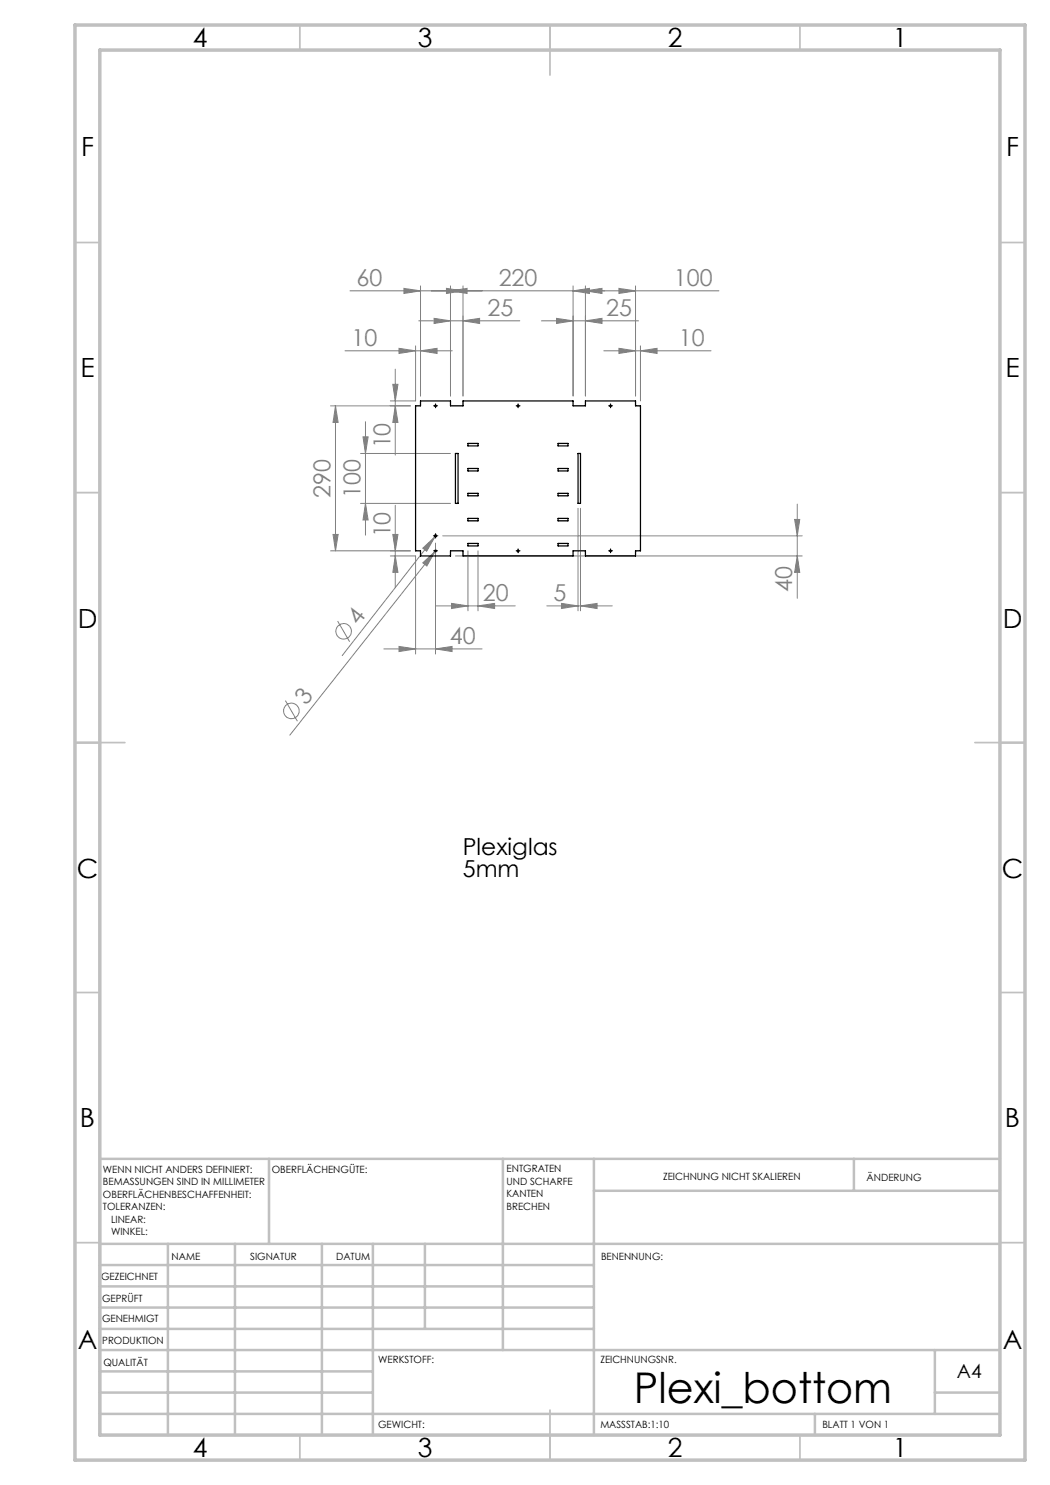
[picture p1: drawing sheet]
<svg xmlns="http://www.w3.org/2000/svg" width="210mm" height="297mm" viewBox="0 0 210 297" stroke-linecap="round" stroke-linejoin="round" font-family="sans-serif">
<g fill="none" stroke="#808080" stroke-width=".2">
<path d="M70 58.2h73.8M80.8 57.7l3.3 .5-3.3 .5zM84.1 57.2v22M89.3 57.7l3.3 .5-3.3 .5zM90.1 58.2l3.3-.5v1zM90.1 57.2v22M92.6 57.2v22M114.6 58.2l3.3-.5v1zM114.6 57.2v22M117.1 58.2l3.3-.5v1zM117.1 57.2v22M123.8 57.7l3.3 .5-3.3 .5z"/>
<path d="M127.1 57.2v22M69 70.2h21.5M78.6 76.9h1l-.5 3.3zM79.1 73.8v17.2M79.8 69.7l3.3 .5-3.3 .5zM83.1 69.2v11h-5M83.7 64.2h20.3M84.1 70.2l3.3-.5v1zM86.8 63.7l3.3 .5-3.3 .5zM92.6 64.2l3.3-.5v1zM108.3 64.2h19.4M111.3 63.7l3.3 .5-3.3 .5z"/>
<path d="M117.1 64.2l3.3-.5v1zM120.8 70.2h21.4M123.8 69.7l3.3 .5-3.3 .5zM128.1 70.2l3.3-.5v1zM128.1 69.2v11M66.1 81.2h16M67.1 81.2l.5 3.3h-1zM67.1 81.2v29M72.1 90.7h18M72.6 87.4h1l-.5 3.3zM73.1 84.3v22.7M79.1 81.2l.5 3.3h-1z"/>
<path d="M66.6 106.9h1l-.5 3.3zM72.1 100.7h18M73.1 100.7l.5 3.3h-1zM78.1 111.2h5v19.6M78.6 106.9h1l-.5 3.3zM79.1 111.2l.5 3.3h-1zM79.1 101.1v16.4M82.1 110.2h-16M84.6 112.6l2.4-2.3-1.6 2.9zM84.6 109.6l2.4-2.3-1.7 2.9zM87 110.3l-29 36.7M87 107.3l-18.6 23.8"/>
<path d="M87.1 108.6v22.2M87.2 110.1l-.2 .2M87.2 107l-.2 .3M88.5 107.2h71.9M91.1 111.2h69.3M93.6 110.2v12M95.6 110.2v12M115.6 101.7v20.5M116.1 101.7v20.5M158.9 103.9h1l-.4 3.3zM159.5 111.2l.4 3.3h-1zM159.5 100.8v18.9"/>
<path d="M67.5 124.2l2.4 4.1M76.8 129.8h19.6M79.8 129.3l3.3 .5-3.3 .5zM87.1 129.8l3.3-.5v1zM87.2 121.2h15.8M90.3 120.7l3.3 .5-3.3 .5zM95.6 121.2l3.3-.5v1zM109.4 121.2h13M112.3 120.7l3.3 .5-3.3 .5zM116.1 121.2l3.3-.5v1zM57.1 140.1l2.4 4.1"/>
<circle cx="68.7" cy="126.3" r="1.56"/>
<circle cx="58.3" cy="142.2" r="1.56"/>
</g>
<g fill="none" stroke="#000" stroke-width=".2" stroke-dasharray="15.2 1.3 1.3 1.3">
<path d="M86.9 81.2h-.2M87.1 80.9v-.1M87.1 81.4v.2M87.4 81.2h.1M103.4 81.2h-.2M103.6 80.9v-.1M103.6 81.4v.2M103.9 81.2h.1M121.9 81.2h-.2M122.1 80.9v-.1M122.1 81.4v.2M122.4 81.2h.1"/>
<path d="M86.9 110.2h-.2M86.9 107.2h-.2M87.1 109.9v-.1M87.1 110.4v.2M87.1 106.9v-.2M87.1 107.4v.2M87.4 110.2h.1M87.4 107.2h.2M103.4 110.2h-.2M103.6 109.9v-.1M103.6 110.4v.2M103.9 110.2h.1"/>
<path d="M121.9 110.2h-.2M122.1 109.9v-.1M122.1 110.4v.2M122.4 110.2h.1"/>
</g>
<g fill="none" stroke="#000" stroke-width=".2">
<path d="M86.9 81.2h.4M87.1 80.9v.5M103.4 81.2h.5M103.6 80.9v.5M121.8 81.2h.5M122.1 80.9v.5M86.9 110.2h.4M86.9 107.2h.4M87.1 106.9v.5M87.1 109.9v.5M103.4 110.2h.5M103.6 109.9v.5"/>
<path d="M121.8 110.2h.5M122.1 109.9v.5"/>
</g>
<g fill="none" stroke="#c0c0c0" stroke-width=".35">
<path d="M60 5v5M110 5v10M160 5v5M15 48.5h5M200 48.5h5M15 98.5h5M200 98.5h5M15 148.5h10M195 148.5h10M15 198.5h5M200 198.5h5M15 248.5h5"/>
<path d="M200 248.5h5M60 287v5M110 282v10M160 287v5"/>
</g>
<g fill="none" stroke="#c0c0c0" stroke-width=".5">
<path d="M53.8 231.8v17M100.6 231.8v38.2M118.8 231.8v55.2M118.8 238.2h81.2M170.8 231.8v6.4M200 231.8h-180v55.2M20 248.8h180M20 257.3h98.8M20 253h98.8M33.6 248.8v38.2M47 248.8v38.2M64.4 248.8v38.2"/>
<path d="M74.6 248.8v38.2M85 248.8v17M20 265.8h98.8M20 261.5h98.8M20 278.5h54.6M20 274.3h54.6M20 270h180M187 278.5h13M187 270v12.8M20 282.8h180M163 282.8v4.2"/>
</g>
<path d="M15 5h190v287h-190zM20 10h180v277h-180z" fill="none" stroke="#c0c0c0" stroke-width=".7"/>
<g fill="#808080">
<path d="M84.6 112.6l2.4-2.3-1.6 2.9z"/>
<path d="M84.6 109.6l2.4-2.3-1.7 2.9z"/>
<path d="M90.1 58.2l3.3-.5v1zM80.8 57.7l3.3 .5-3.3 .5zM114.6 58.2l3.3-.5v1zM89.3 57.7l3.3 .5-3.3 .5zM87.1 129.8l3.3-.5v1zM79.8 129.3l3.3 .5-3.3 .5z"/>
<path d="M86.8 63.7l3.3 .5-3.3 .5zM92.6 64.2l3.3-.5v1zM111.3 63.7l3.3 .5-3.3 .5zM117.1 64.2l3.3-.5v1zM90.3 120.7l3.3 .5-3.3 .5zM95.6 121.2l3.3-.5v1zM112.3 120.7l3.3 .5-3.3 .5zM116.1 121.2l3.3-.5v1z"/>
<path d="M123.8 57.7l3.3 .5-3.3 .5zM117.1 58.2l3.3-.5v1z"/>
<path d="M79.1 81.2l.5 3.3h-1zM78.6 76.9h1l-.5 3.3zM159.5 111.2l.4 3.3h-1zM158.9 103.9h1l-.4 3.3z"/>
<path d="M79.1 111.2l.5 3.3h-1zM78.6 106.9h1l-.5 3.3z"/>
<path d="M67.1 81.2l.5 3.3h-1zM66.6 106.9h1l-.5 3.3zM72.6 87.4h1l-.5 3.3zM73.1 100.7l.5 3.3h-1z"/>
<path d="M79.8 69.7l3.3 .5-3.3 .5zM84.1 70.2l3.3-.5v1z"/>
<path d="M123.8 69.7l3.3 .5-3.3 .5zM128.1 70.2l3.3-.5v1z"/>
</g>
<g fill="none" stroke="#000" stroke-width=".25">
<path d="M84.1 80.2h6v1h2.5v-1h22v1h2.5v-1h10v1h1v29h-1v1h-10v-1h-2.5v1h-22v-1h-2.5v1h-6v-1h-1v-29h1zM91.1 90.7h.5v10h-.5zM93.6 88.7h2v.5h-2zM93.6 93.7h2v.5h-2zM93.6 98.7h2v.5h-2zM111.6 88.7h2v.5h-2zM111.6 93.7h2v.5h-2zM111.6 98.7h2v.5h-2zM115.6 90.7h.5v10h-.5zM93.6 108.7h2v.5h-2zM93.6 103.7h2v.5h-2zM111.6 108.7h2v.5h-2z"/>
<path d="M111.6 103.7h2v.5h-2z"/>
<circle cx="87.1" cy="81.2" r=".15"/>
<circle cx="103.6" cy="81.2" r=".15"/>
<circle cx="122.1" cy="81.2" r=".15"/>
<circle cx="87.1" cy="107.2" r=".2"/>
<circle cx="87.1" cy="110.2" r=".16"/>
<circle cx="103.6" cy="110.2" r=".16"/>
<circle cx="122.1" cy="110.2" r=".16"/>
</g>
<text font-size="8.5" x="126.8" y="280.6">Plexi_bottom</text>
<g font-size="5.3">
<text x="38.5" y="9.5">4</text>
<text x="83.5" y="9.5">3</text>
<text x="133.6" y="9.5">2</text>
<text x="178.6" y="9.5">1</text>
<text x="16.2" y="31.3">F</text>
<text x="201.2" y="31.3">F</text>
<text x="16.1" y="75.5">E</text>
<text x="201.1" y="75.5">E</text>
<text x="15.5" y="125.5">D</text>
<text x="200.5" y="125.5">D</text>
<text x="15.4" y="175.5">C</text>
<text x="200.4" y="175.5">C</text>
<text x="16" y="225.5">B</text>
<text x="201" y="225.5">B</text>
<text x="15.5" y="269.8">A</text>
<text x="200.5" y="269.8">A</text>
<text x="38.5" y="291.5">4</text>
<text x="83.5" y="291.5">3</text>
<text x="133.6" y="291.5">2</text>
<text x="178.6" y="291.5">1</text>
</g>
<g font-size="4.7" fill="#808080">
<text x="71.3" y="57.2">60</text>
<text x="99.7" y="57.2">220</text>
<text x="134.8" y="57.2">100</text>
<text x="97.5" y="63.2">25</text>
<text x="121.3" y="63.2">25</text>
<text x="70.3" y="69.1">10</text>
<text x="135.8" y="69.1">10</text>
<text x="78.1" y="89.7" transform="rotate(-90 78.1 89.7)">10</text>
<text x="66.1" y="99.5" transform="rotate(-90 66.1 99.5)">290</text>
<text x="72.1" y="99.5" transform="rotate(-90 72.1 99.5)">100</text>
<text x="78.1" y="107.5" transform="rotate(-90 78.1 107.5)">10</text>
<text x="158.5" y="118.4" transform="rotate(-90 158.5 118.4)">40</text>
<text x="71.7" y="125.3" transform="rotate(-52 71.7 125.3)">4</text>
<text x="96.6" y="120.1">20</text>
<text x="110.7" y="120.1">5</text>
<text x="90" y="128.8">40</text>
<text x="61.2" y="141.2" transform="rotate(-52 61.2 141.2)">3</text>
</g>
<g font-size="4.7">
<text x="92.6" y="171">Plexiglas</text>
<text x="92.6" y="175.5">5mm</text>
</g>
<text font-size="3.9" x="191.4" y="275.6">A4</text>
<g font-size="2">
<text x="20.6" y="234.6">WENN NICHT ANDERS DEFINIERT:</text>
<text x="20.6" y="237.1">BEMASSUNGEN SIND IN MILLIMETER</text>
<text x="20.6" y="239.6">OBERFLÄCHENBESCHAFFENHEIT:</text>
<text x="54.4" y="234.6">OBERFLÄCHENGÜTE:</text>
<text x="101.3" y="234.5">ENTGRATEN</text>
<text x="101.3" y="237">UND SCHARFE</text>
<text x="101.3" y="239.5">KANTEN</text>
<text x="132.6" y="236">ZEICHNUNG NICHT SKALIEREN</text>
<text x="173.3" y="236.2">ÄNDERUNG</text>
<text x="20.6" y="242.1">TOLERANZEN:</text>
<text x="22.2" y="244.6">LINEAR:</text>
<text x="101.3" y="242">BRECHEN</text>
<text x="22.2" y="247.1">WINKEL:</text>
<text x="34.3" y="252">NAME</text>
<text x="50" y="251.9">SIGNATUR</text>
<text x="67.2" y="251.9">DATUM</text>
<text x="120.2" y="251.9">BENENNUNG:</text>
<text x="20.2" y="256.1">GEZEICHNET</text>
<text x="20.4" y="260.3">GEPRÜFT</text>
<text x="20.4" y="264.4">GENEHMIGT</text>
<text x="20.5" y="268.8">PRODUKTION</text>
<text x="20.7" y="273.1">QUALITÄT</text>
<text x="75.6" y="272.5">WERKSTOFF:</text>
<text x="120.1" y="272.5">ZEICHNUNGSNR.</text>
<text x="75.6" y="285.5">GEWICHT:</text>
<text x="120.1" y="285.6">MASSSTAB:1:10</text>
<text x="164.5" y="285.6">BLATT 1 VON 1</text>
</g>
</svg>
